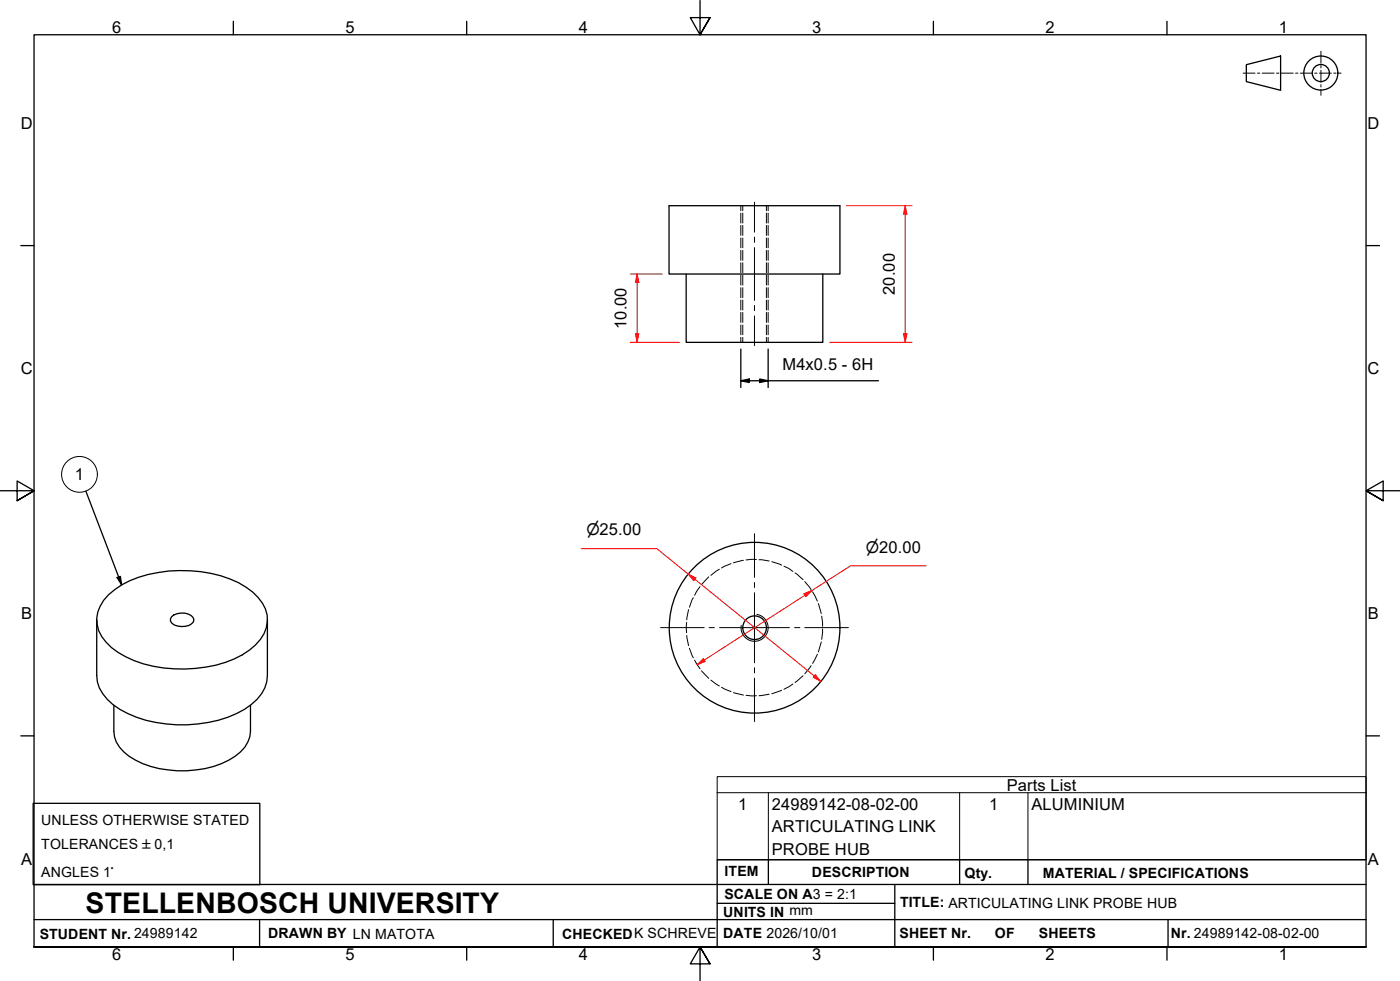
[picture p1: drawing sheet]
<svg xmlns="http://www.w3.org/2000/svg" width="410mm" height="287mm" viewBox="0 0 410 287" stroke-linecap="round" stroke-linejoin="round" font-family="sans-serif">
<!-- layer: Hidden Edges(ISO) -->
<g fill="none" stroke="#000" stroke-width=".29">
<path d="M216.9 60.2v1.5M216.9 62.4v2.9M216.9 66v2.9M216.9 69.7v2.8M216.9 73.3v2.9M216.9 76.9v2.9M217.5 60.2v1.5M217.5 62.4v2.9M217.5 66v2.9M217.5 69.7v2.8M217.5 73.3v2.9M217.5 76.9v2.9"/>
<path d="M224.4 60.2v1.5M224.4 62.4v2.9M224.4 66v2.9M224.4 69.7v2.8M224.4 73.3v2.9M224.4 76.9v2.9M224.9 60.2v1.5M224.9 62.4v2.9M224.9 66v2.9M224.9 69.7v2.8M224.9 73.3v2.9M224.9 76.9v2.9"/>
<path d="M216.9 80.5v3M216.9 84.2v2.9M216.9 87.8v3M216.9 91.5v2.9M216.9 95.1v2.9M216.9 98.8v1.4M217.5 80.5v3M217.5 84.2v2.9M217.5 87.8v3M217.5 91.5v2.9M217.5 95.1v2.9M217.5 98.8v1.4"/>
<path d="M224.4 80.5v3M224.4 84.2v2.9M224.4 87.8v3M224.4 91.5v2.9M224.4 95.1v2.9M224.4 98.8v1.4M224.9 80.5v3M224.9 84.2v2.9M224.9 87.8v3M224.9 91.5v2.9M224.9 95.1v2.9M224.9 98.8v1.4"/>
<path d="M201.6 178.4l-.5 3M203 175l-1.1 2.8M205 171.7l-1.6 2.6M207.5 168.9l-2.1 2.2M210.6 166.6l-2.4 1.8M214.1 165l-2.8 1.3M217.7 164l-2.9 .7M221.5 163.8l-3.1 .1M222.2 163.8l3 .4M226 164.4l2.9 1M229.6 165.7l1.3 .7 1.3 .9M232.8 167.7l2.3 2"/>
<path d="M235.6 170.3l1.9 2.3M237.9 173.2l1.4 2.8M239.6 176.7l.9 2.9M201 182.2v3M201.1 186l.5 3M201.9 189.8l1.1 2.7M203.4 193.2l1.6 2.6M205.4 196.4l2.1 2.2M208.2 199.1l2.4 1.7M235.1 197.8l-2.3 2M237.5 194.8l-1.9 2.4M239.3 191.5l-1.4 2.7"/>
<path d="M240.5 187.9l-.9 2.9M240.6 180.4l.3 2.9M240.9 184.1l-.3 3M211.3 201.2l2.8 1.3M214.8 202.8l2.9 .7M218.4 203.5l3.1 .2M225.2 203.2l-3 .5M228.9 202.1l-2.9 1M232.2 200.2l-2.6 1.6"/>
</g>
<!-- layer: Visible Edges(ISO) -->
<g fill="none" stroke="#000" stroke-width=".38">
<path d="M195.9 60.2h50v20h-50zM200.9 80.2v20h40v-20M31.8 174.1a26.7 26.7 0 0 1 14.6-6.5 39.5 39.5 0 0 1 23.4 3 14.6 14.6 0 0 1 8.4 9.5 10.8 10.8 0 0 1-5.1 10.2 34.5 34.5 0 0 1-22.1 5.5 31.6 31.6 0 0 1-18.4-6.2 10.9 10.9 0 0 1-4.3-8.6 11.1 11.1 0 0 1 3.5-6.9zM28.3 181.4v16.4a12.3 12.3 0 0 0 6.8 9.9 38.8 38.8 0 0 0 36.5 0 13.6 13.6 0 0 0 6.5-8.1l.2-1.8v-16.4M50.2 180.5a4.8 4.8 0 0 1 6.3 .2l.3 .7a2.47 2.47 0 0 1-2.5 1.9 4.3 4.3 0 0 1-4.4-1.5v-.6zM33.3 206.5v7.6a10.2 10.2 0 0 0 6.4 8.4 31.2 31.2 0 0 0 27.3 0 11.7 11.7 0 0 0 6.2-6.8l.1-1.6v-7.6"/>
<circle cx="220.9" cy="183.8" r="25"/>
<circle cx="220.9" cy="183.8" r="3.5"/>
</g>
<!-- layer: Threads(ISO) -->
<path d="M221.6 179.8a4 4 0 0 1 3.3 4.6 4 4 0 0 1-4.6 3.3 4 4 0 0 1-3.3-4.6" fill="none" stroke="#000" stroke-width=".29"/>
<!-- layer: Symbols(ISO) -->
<g fill="none" stroke="#000" stroke-width=".29">
<path d="M210 232v-4.7h190v4.7M210 232v19.7h190v-19.7M210 232h190M225 232v19.7M281 232v19.7M301 232v19.7"/>
<circle cx="23.3" cy="138.9" r="5.2"/>
</g>
<!-- layer: Border_0 -->
<g fill="none" stroke="#000" stroke-width=".38">
<path d="M68.3 6.2v4M136.7 6.2v4M205 .1v10.1l-2.9-5h5.8l-2.9 5 2.9-5M273.3 6.2v4M341.7 6.2v4M6.1 71.9h3.9M400 71.9h3.9M0 143.7h10l-5-2.9v5.8l5-2.9-5 2.9M410 143.7h-10l5-2.9v5.8l-5-2.9 5 2.9M6.1 215.4h3.9M400 215.4h3.9M10 277.2v-267h390v267h-390h390"/>
<path d="M68.3 277.2v3.9M136.7 277.2v3.9M273.3 277.2v3.9M341.7 277.2v3.9M207.9 282.1l-2.9-4.9 2.9 4.9h-5.8l2.9-4.9v10"/>
</g>
<!-- layer: Sketch Geometry(ISO) -->
<g fill="none" stroke="#000" stroke-width=".38">
<path d="M364.9 18.9l10.1-2.5v10l-10.1-2.5zM9.7 235.2h66.4v23.8h-66.4zM10 258.9h390M225 251.7v7.2M262 258.9v18.3M281 251.7v7.2M301 251.7v7.2M400 251.7h-190v25.5M10 277.2h390M10 269.2h390M76 269.2v8M162 269.2v8"/>
<path d="M210 264.4h52M342 269.2v8"/>
<circle cx="386.7" cy="21.4" r="5"/>
<circle cx="386.7" cy="21.4" r="2.51"/>
</g>
<g fill="none" stroke="#000" stroke-width=".29">
<path d="M386.8 15v3.5M386.8 19.2v.7M364 21.4h3.5M368.2 21.4h.7M369.6 21.4h3.5M373.8 21.4h.7M375.2 21.4h3.5M379.3 21.4h.7M380.7 21.4h3.5M384.9 21.4h.7M386.3 21.4h3.5M386.8 20.6v3.5"/>
<path d="M386.8 24.8v.7M386.8 26.2v1.7M390.5 21.4h.7M391.9 21.4h.8"/>
</g>
<!-- layer: Symbols(ISO) -->
<path d="M25.1 143.8l10.5 27.4M34.3 169.1l.9-.4 .4 2.5z" fill="none" stroke="#000" stroke-width=".38"/>
<path d="M34.3 169.1l.9-.4 .4 2.5z" fill="#000"/>
<!-- layer: Dimensions(ISO) -->
<path d="M265 60.2v2.5" fill="none" stroke="#f00" stroke-width=".29"/>
<path d="M265 60.2l.6 2.5h-1.1z" fill="#f00"/>
<path d="M265 60.2l.6 2.5h-1.1zM265 97.7v2.5" fill="none" stroke="#f00" stroke-width=".29"/>
<path d="M264.5 97.7h1.1l-.6 2.5z" fill="#f00"/>
<path d="M247.9 60.2h19.2M265 62.7v35M186.6 80.2v2.5M264.5 97.7h1.1l-.6 2.5zM243 100.2h24.1" fill="none" stroke="#f00" stroke-width=".29"/>
<path d="M186.6 80.2l.5 2.5h-1z" fill="#f00"/>
<path d="M186.6 80.2l.5 2.5h-1zM186.6 97.7v2.5" fill="none" stroke="#f00" stroke-width=".29"/>
<path d="M186.1 97.7h1l-.5 2.5z" fill="#f00"/>
<path d="M184.5 80.2h9.4M186.1 97.7h1l-.5 2.5zM186.6 82.7v15M184.5 100.2h14.4M201.5 168l2 1.6" fill="none" stroke="#f00" stroke-width=".29"/>
<!-- layer: Centerline(ISO) -->
<path d="M220.9 59.2v8.8M220.9 69.4v1.5M220.9 72.5v15.5M220.9 89.4v1.5M220.9 92.5v8.7" fill="none" stroke="#000" stroke-width=".29"/>
<!-- layer: Center Mark(ISO) -->
<path d="M220.9 156.2v12.8M220.9 170.5v1.5M220.9 173.5v20.5M193.4 183.7h12.8M207.6 183.7h1.6M210.7 183.7h20.4M220.9 195.5v1.5M220.9 198.5v12.7M232.7 183.7h1.5M235.6 183.7h12.8" fill="none" stroke="#000" stroke-width=".29"/>
<!-- layer: Dimensions(ISO) -->
<path d="M201.5 168l2.3 1.2-.7 .8z" fill="#f00"/>
<path d="M201.5 168l2.3 1.2-.7 .8zM238.4 197.9l1.9 1.6" fill="none" stroke="#f00" stroke-width=".29"/>
<path d="M238.7 197.5l1.6 2-2.2-1.2z" fill="#f00"/>
<path d="M170.2 160.6h22.1l9.2 7.4M203.5 169.6l34.9 28.3M237.7 172.9l-2.1 1.4M238.7 197.5l1.6 2-2.2-1.2z" fill="none" stroke="#f00" stroke-width=".29"/>
<path d="M235.3 173.8l2.4-.9-1.8 1.7z" fill="#f00"/>
<path d="M235.3 173.8l2.4-.9-1.8 1.7zM206.2 193.2l-2.1 1.4" fill="none" stroke="#f00" stroke-width=".29"/>
<path d="M204.1 194.6l1.8-1.8 .6 .8z" fill="#f00"/>
<path d="M235.6 174.3l-29.4 18.9M271.1 165.6h-22.1l-11.3 7.3M204.1 194.6l1.8-1.8 .6 .8z" fill="none" stroke="#f00" stroke-width=".29"/>
<!-- layer: Symbols(ISO) -->
<path d="M216.9 111.5l2.5-.6v1.1zM216.9 111.5h40.3M216.9 102.2v11.2M222.4 110.9l2.5 .6-2.5 .5zM224.9 102.2v11.2" fill="none" stroke="#000" stroke-width=".38"/>
<path d="M216.9 111.5l2.5-.6v1.1zM222.4 110.9l2.5 .6-2.5 .5z" fill="#000"/>
<text font-size="8.3" x="25.1" y="267.2">STELLENBOSCH UNIVERSITY</text>
<g font-size="4.8">
<text x="32.8" y="9.7">6</text>
<text x="101.2" y="9.7">5</text>
<text x="169.5" y="9.7">4</text>
<text x="237.8" y="9.7">3</text>
<text x="306.1" y="9.7">2</text>
<text x="374.5" y="9.7">1</text>
<text x="6.1" y="37.8">D</text>
<text x="400.4" y="37.8">D</text>
<text x="262" y="86.3" transform="rotate(-90 262 86.3)">20.00</text>
<text x="183.5" y="96.3" transform="rotate(-90 183.5 96.3)">10.00</text>
<text x="6.1" y="109.6">C</text>
<text x="229.1" y="108.4">M4x0.5 - 6H</text>
<text x="400.4" y="109.6">C</text>
<text x="21.9" y="140.6">1</text>
<text x="6.2" y="181.3">B</text>
<text x="400.5" y="181.3">B</text>
<text x="294.8" y="231.5">Parts List</text>
<text x="216.2" y="237.1">1</text>
<text x="226" y="237.1">24989142-08-02-00</text>
<text x="289.6" y="237.1">1</text>
<text x="302" y="237.1">ALUMINIUM</text>
<text x="226" y="243.6">ARTICULATING LINK</text>
<text x="226" y="250.1">PROBE HUB</text>
<text x="6.2" y="253.1">A</text>
<text x="400.5" y="253.1">A</text>
<text x="32.8" y="281.1">6</text>
<text x="101.2" y="281.1">5</text>
<text x="169.5" y="281.1">4</text>
<text x="237.8" y="281.1">3</text>
<text x="306.1" y="281.1">2</text>
<text x="374.5" y="281.1">1</text>
</g>
<g font-size="4.6">
<text x="171.7" y="156.7">⌀25.00</text>
<text x="253.5" y="161.7">⌀20.00</text>
</g>
<g font-size="4.1">
<text x="12.1" y="241.6">UNLESS OTHERWISE STATED</text>
<text x="12.1" y="248.5">TOLERANCES ±0,1</text>
<text x="12.1" y="256.7">ANGLES 1°</text>
<text x="212.2" y="256.5">ITEM</text>
<text x="237.7" y="256.7">DESCRIPTION</text>
<text x="282.4" y="256.9">Qty.</text>
<text x="305.4" y="256.9">MATERIAL / SPECIFICATIONS</text>
<text x="212.1" y="263">SCALE ON A3 = 2:1</text>
<text x="211.8" y="268.4">UNITS IN mm</text>
<text x="263.5" y="265.6">TITLE: ARTICULATING LINK PROBE HUB</text>
<text x="11.6" y="274.8">STUDENT Nr. 24989142</text>
<text x="78.5" y="274.6">DRAWN BY LN MATOTA</text>
<text x="164.6" y="274.8">CHECKEDK SCHREVE</text>
<text x="211.8" y="274.6">DATE 2026/10/01</text>
<text x="263.4" y="274.6">SHEET Nr.</text>
<text x="291.3" y="274.6">OF</text>
<text x="304.2" y="274.6">SHEETS</text>
<text x="342.8" y="274.5">Nr. 24989142-08-02-00</text>
</g>
</svg>
